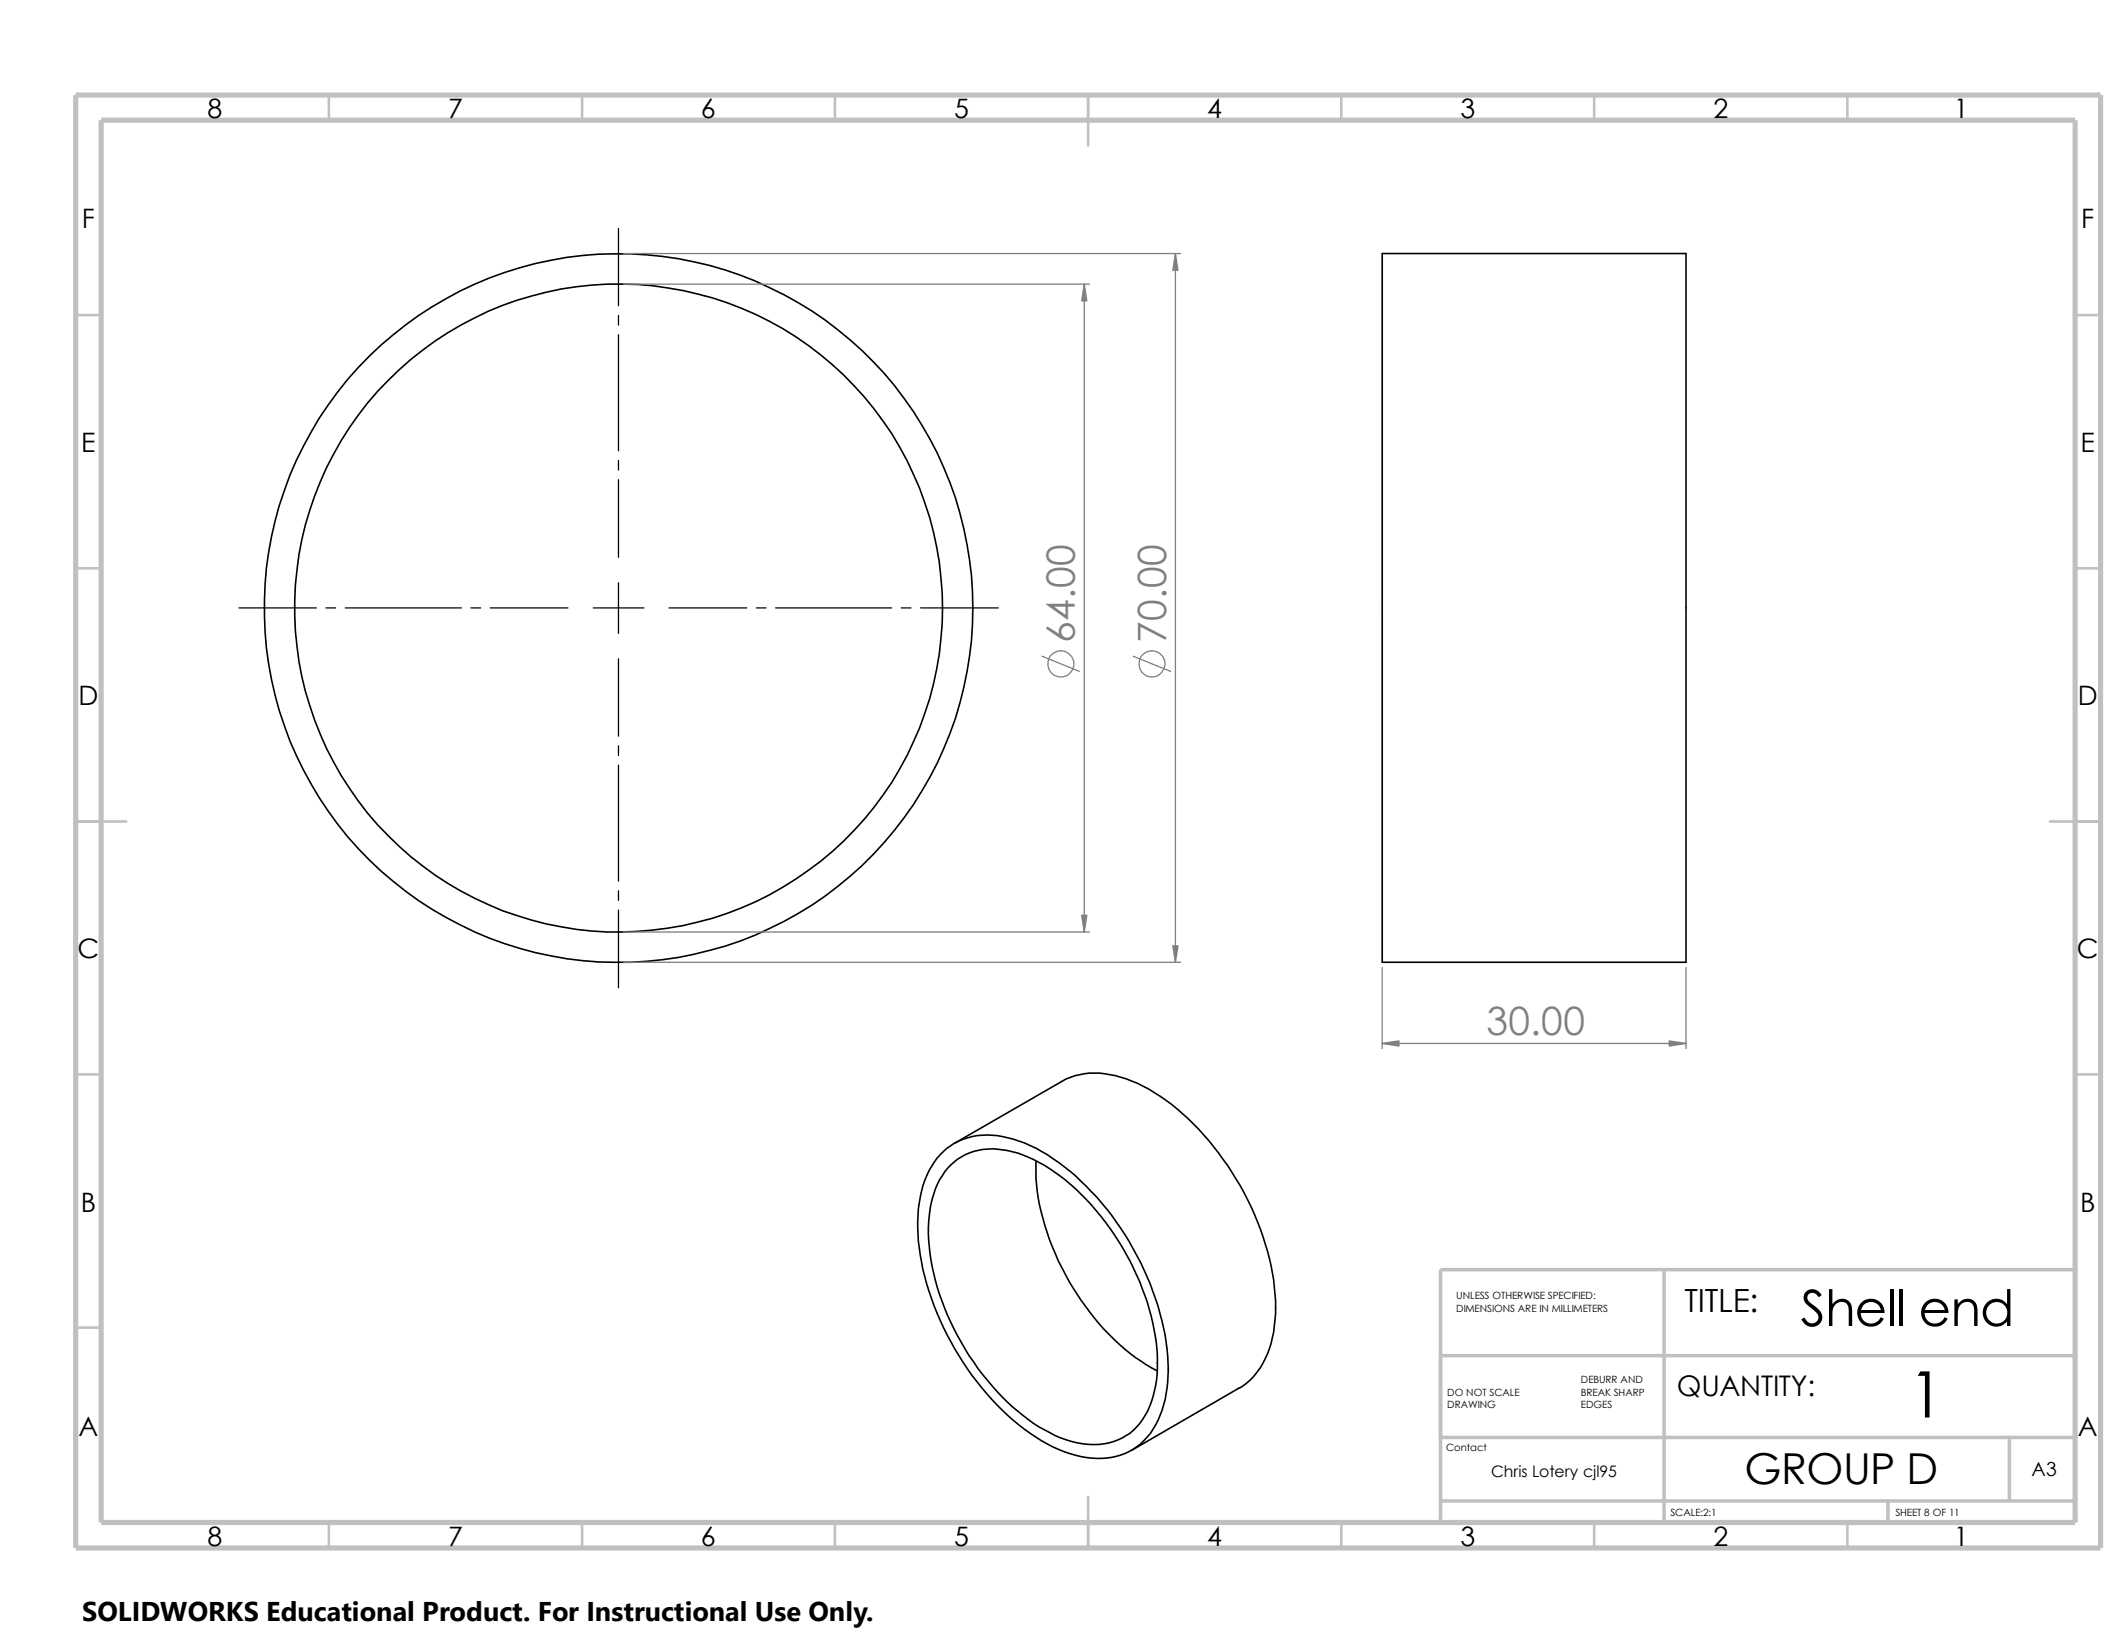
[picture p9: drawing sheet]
<svg xmlns="http://www.w3.org/2000/svg" width="279mm" height="216mm" viewBox="0 0 279 216" stroke-linecap="round" stroke-linejoin="round" font-family="sans-serif">
<g fill="none" stroke="#c0c0c0" stroke-width=".34">
<path d="M43.2 12.5v3.3M76.5 12.5v3.3M109.7 12.5v3.3M143 12.5v6.6M176.3 12.5v3.3M209.5 12.5v3.3M242.8 12.5v3.3M9.9 41.4h3.4M272.7 41.4h3.4M9.9 74.7h3.4M272.7 74.7h3.4M9.9 107.9h6.7"/>
<path d="M269.4 107.9h6.7M9.9 141.2h3.4M272.7 141.2h3.4M9.9 174.5h3.4M143 196.7v6.7M43.2 200.1v3.3M76.5 200.1v3.3M109.7 200.1v3.3M176.3 200.1v3.3M209.5 200.1v3.3M242.8 200.1v3.3"/>
</g>
<path d="M189.3 178.1h83.4M218.7 166.8v33.3M272.7 166.8h-83.4v33.3M189.3 197.2h83.4M189.3 188.9h83.4M248.1 197.2v2.9M264.1 188.8v8.4" fill="none" stroke="#c0c0c0" stroke-width=".47"/>
<path d="M9.9 12.5h266.2v190.9h-266.2zM13.3 15.8h259.4v184.3h-259.4z" fill="none" stroke="#c0c0c0" stroke-width=".68" stroke-linecap="butt"/>
<g fill="none" stroke="#000" stroke-width=".21">
<path d="M181.7 33.3h39.9v93.1h-39.9zM124 151.3a8.8 8.8 0 0 1 8.5-1.8 18.3 18.3 0 0 1 7.3 3.8 37.5 37.5 0 0 1 13.4 23.1 17.3 17.3 0 0 1-1.4 10.9 8.2 8.2 0 0 1-8.4 4.3 17.7 17.7 0 0 1-8.7-3.8 37.8 37.8 0 0 1-13.8-22.9 19.4 19.4 0 0 1 .9-10.4l.6-1.2a7 7 0 0 1 1.6-2zM124.5 153.5a7.9 7.9 0 0 1 7.8-2.3 19.8 19.8 0 0 1 9.8 5.8 34.5 34.5 0 0 1 10 20.4 14.7 14.7 0 0 1-1.6 8.7 7.7 7.7 0 0 1-8.4 3.6 18.6 18.6 0 0 1-8.4-4.3 34.8 34.8 0 0 1-11.5-20.7 16.7 16.7 0 0 1 1.3-9.7zM125.4 150.2l14.1-8.1a9.3 9.3 0 0 1 7.1-.7 21.4 21.4 0 0 1 9.5 5.6 38.2 38.2 0 0 1 11.3 21.2 19.8 19.8 0 0 1-.8 9.7 8.6 8.6 0 0 1-3.8 4.5l-14.1 8.2M136.1 152.5a26.9 26.9 0 0 0 2.6 12.2 32.7 32.7 0 0 0 11.9 14.6l1.5 .8"/>
<circle cx="81.3" cy="79.9" r="46.6"/>
<circle cx="81.3" cy="79.9" r="42.6"/>
</g>
<g fill="none" stroke="#000" stroke-width=".17">
<path d="M81.3 30v10.2M81.3 41.4v1.3M81.3 44v15.2M31.4 79.9h10.2M42.8 79.9h1.3M45.4 79.9h15.2M61.9 79.9h1.3M64.4 79.9h10.2M78 79.9h6.6M81.3 60.5v1.3M81.3 63v10.2M81.3 76.6v6.6"/>
<path d="M87.9 79.9h10.2M99.4 79.9h1.3M101.9 79.9h15.3M118.4 79.9h1.3M121 79.9h10.2M81.3 86.6v10.1M81.3 98v1.3M81.3 100.5v15.3M81.3 117.1v1.2M81.3 119.6v10.2"/>
</g>
<g fill="none" stroke="#808080" stroke-width=".17">
<path d="M82 37.3h61.2M82 33.3h73.2M142.5 37.3v85.2M154.5 33.3v93.1M136.9 86.2l5 2M148.9 86.2l4.9 2M82 122.5h61.2M82 126.4h73.2M181.7 127.1v10.7M181.7 137.1h39.9M221.6 127.1v10.7"/>
<circle cx="139.4" cy="87.2" r="1.72"/>
<circle cx="151.4" cy="87.2" r="1.72"/>
</g>
<g fill="#808080" stroke="#808080" stroke-width=".17">
<path d="M142.2 120.3h.6l-.3 2.2z"/>
<path d="M142.5 37.3l.3 2.2h-.6z"/>
<path d="M154.5 33.3l.3 2.2h-.7z"/>
<path d="M154.1 124.3h.7l-.3 2.1z"/>
<path d="M181.7 137.1l2.2-.3v.7z"/>
<path d="M219.4 136.8l2.2 .3-2.2 .4z"/>
</g>
<path d="M10.8 209.2h104.1v6.7h-104.1z" fill="#fff"/>
<text font-size="8.4" x="250.8" y="186.3">1</text>
<text font-size="6.6" x="236.6" y="174.2">Shell end</text>
<text font-size="5.6" x="229.3" y="195">GROUP D</text>
<g font-size="5.1" fill="#808080">
<text x="141.3" y="84.5" transform="rotate(-90 141.3 84.5)">64.00</text>
<text x="153.2" y="84.5" transform="rotate(-90 153.2 84.5)">70.00</text>
<text x="195.4" y="136.1">30.00</text>
</g>
<text font-size="4.2" x="221.4" y="172.4">TITLE:</text>
<text font-size="3.7" x="220.4" y="183.5">QUANTITY:</text>
<text font-size="3.6" x="10.8" y="213">SOLIDWORKS Educational Product. For Instructional Use Only.</text>
<g font-size="3.5">
<text x="27.3" y="15.5">8</text>
<text x="58.9" y="15.5">7</text>
<text x="92.1" y="15.5">6</text>
<text x="125.4" y="15.5">5</text>
<text x="158.7" y="15.5">4</text>
<text x="191.9" y="15.5">3</text>
<text x="225.2" y="15.5">2</text>
<text x="256.8" y="15.5">1</text>
<text x="10.8" y="30">F</text>
<text x="273.5" y="30">F</text>
<text x="10.7" y="59.4">E</text>
<text x="273.4" y="59.4">E</text>
<text x="10.3" y="92.7">D</text>
<text x="273.1" y="92.7">D</text>
<text x="10.2" y="125.9">C</text>
<text x="273" y="125.9">C</text>
<text x="10.6" y="159.2">B</text>
<text x="273.4" y="159.2">B</text>
<text x="10.3" y="188.6">A</text>
<text x="273.1" y="188.6">A</text>
<text x="27.3" y="203.1">8</text>
<text x="58.9" y="203.1">7</text>
<text x="92.1" y="203.1">6</text>
<text x="125.4" y="203.1">5</text>
<text x="158.7" y="203.1">4</text>
<text x="191.9" y="203.1">3</text>
<text x="225.2" y="203.1">2</text>
<text x="256.8" y="203.1">1</text>
</g>
<text font-size="2.5" x="267" y="194">A3</text>
<text font-size="2.1" x="196" y="194.1">Chris Lotery cjl95</text>
<g font-size="1.3">
<text x="191.4" y="172.3">DIMENSIONS ARE IN MILLIMETERS</text>
<text x="191.4" y="170.7">UNLESS OTHERWISE SPECIFIED:</text>
<text x="190.2" y="185.1">DRAWING</text>
<text x="190.2" y="183.4">DO NOT SCALE</text>
<text x="207.8" y="185.1">EDGES</text>
<text x="207.8" y="183.4">BREAK SHARP</text>
<text x="207.8" y="181.8">DEBURR AND</text>
<text x="190.1" y="190.7">Contact</text>
<text x="219.5" y="199.2">SCALE:2:1</text>
<text x="249.1" y="199.2">SHEET 8 OF 11</text>
</g>
</svg>
